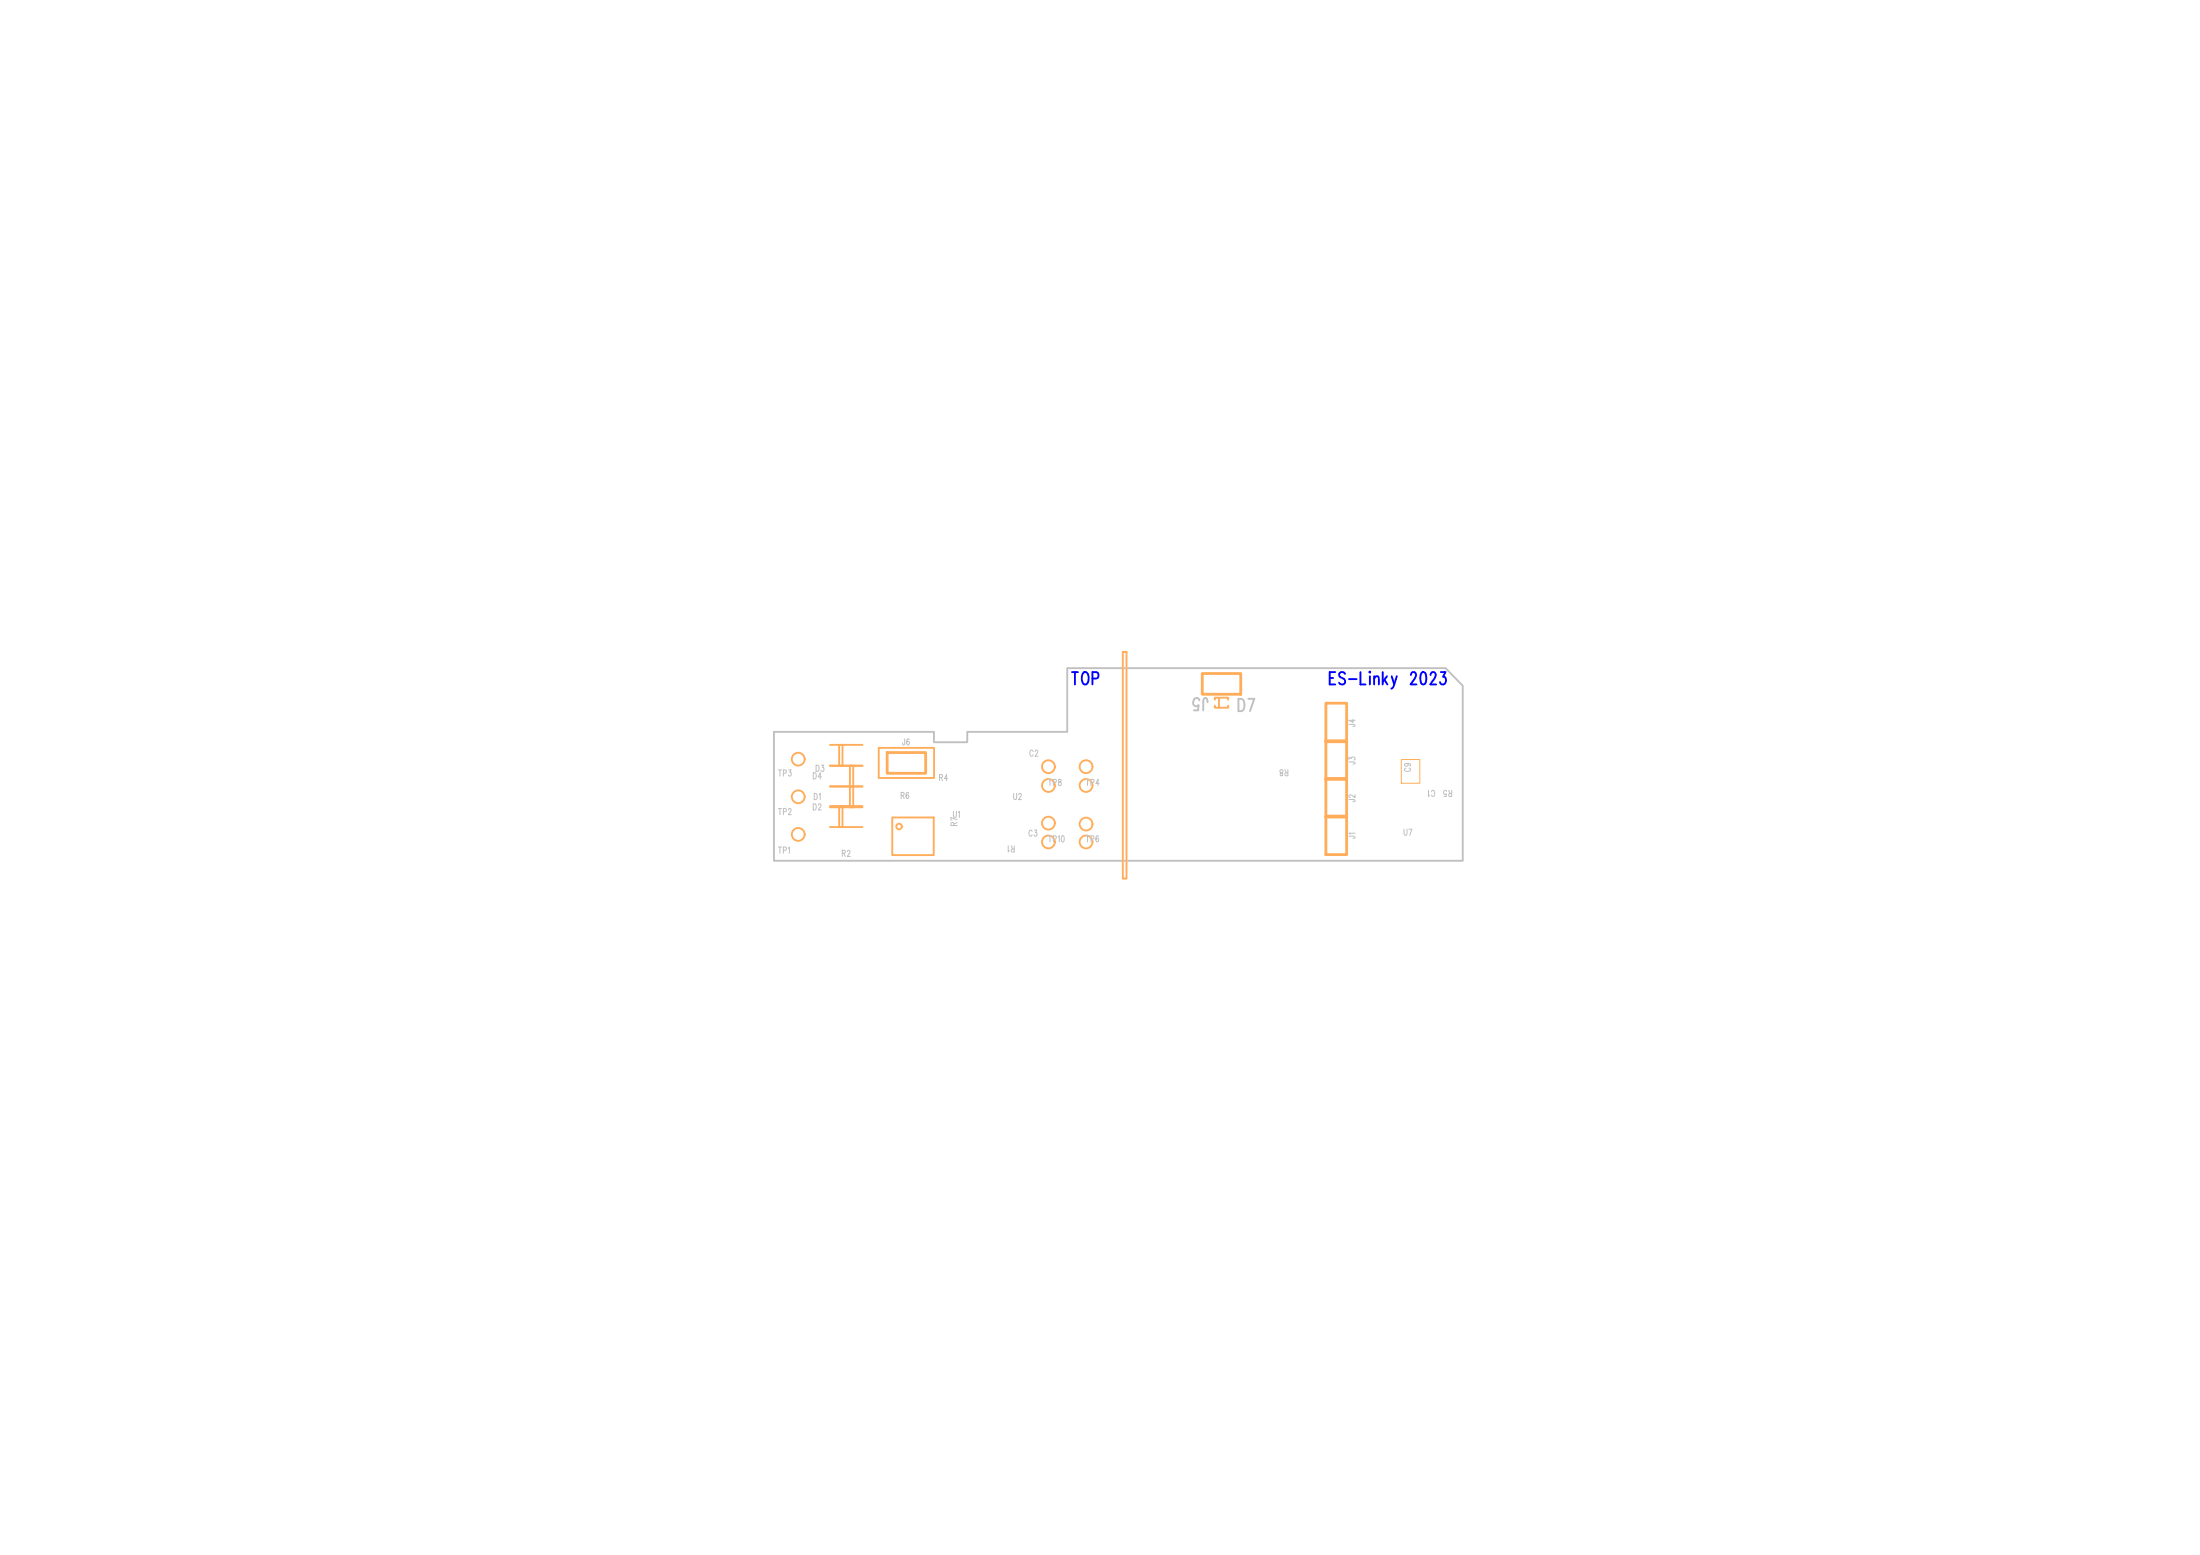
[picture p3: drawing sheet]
<svg xmlns="http://www.w3.org/2000/svg" width="297mm" height="210mm" viewBox="0 0 297 210" stroke-linecap="round" stroke-linejoin="round" font-family="sans-serif">
<path d="M104.5 98.8h21.6v1.4h4.5v-1.4h13.5v-8.6h51.1l2.3 2.4v23.6h-93z" fill="none" stroke="#c0c0c0" stroke-width=".25"/>
<g fill="none" stroke="#ffad5b" stroke-width=".25">
<path d="M151.6 88h.5v30.6h-.5zM114.8 106.1h.4v2.9h-.4zM118.6 101h7.5v4h-7.5z"/>
<circle cx="107.8" cy="107.6" r=".87"/>
<circle cx="107.8" cy="112.6" r=".87"/>
<circle cx="141.6" cy="106" r=".87"/>
<circle cx="141.6" cy="111.1" r=".87"/>
<circle cx="141.6" cy="113.7" r=".87"/>
<circle cx="141.6" cy="103.5" r=".87"/>
<circle cx="146.6" cy="106" r=".87"/>
<circle cx="146.6" cy="113.7" r=".87"/>
<circle cx="146.6" cy="111.2" r=".87"/>
<circle cx="146.6" cy="103.5" r=".87"/>
</g>
<path d="M189.2 102.5h2.5v3.2h-2.5z" fill="none" stroke="#ffad5b" stroke-width=".14"/>
<path d="M162.3 90.9h5.2v2.8h-5.2zM179 94.9h2.8v5.2h-2.8zM119.8 101.6h5.2v2.8h-5.2zM179 110.2h2.8v5.2h-2.8zM179 100h2.8v5.2h-2.8zM179 105.1h2.8v5.2h-2.8z" fill="none" stroke="#ffad5b" stroke-width=".38"/>
<text font-size="5.3" fill="#ffad5b" x="118.8" y="114.8">U4</text>
<g font-size="3.1" fill="#ffad5b">
<text x="111.2" y="105.9">D4</text>
<text x="111.2" y="111.3">D2</text>
</g>
<text font-size="3" fill="#ffad5b" x="106.3" y="103.6">TP3 D3</text>
<g font-size="2.5" fill="#00f">
<text x="144.7" y="92.4">TOP</text>
<text x="179.5" y="92.4">ES-Linky 2023</text>
</g>
<g font-size="2.5" fill="#c0c0c0">
<text x="163" y="94.2" transform="rotate(180 163 94.2)">J5</text>
<text x="167.2" y="96">D7</text>
</g>
<text font-size="1.6" fill="#ffad5b" x="163.1" y="95.4">D7</text>
<g font-size="1.3" fill="#c0c0c0">
<text x="121.9" y="100.6">J6</text>
<text x="183" y="98.1" transform="rotate(-90 183 98.1)">J4</text>
<text x="105.1" y="104.8">TP3</text>
<text x="109.8" y="105.1">D4</text>
<text x="109.9" y="107.9">D1</text>
<text x="110.2" y="104.1">D3</text>
<text x="121.7" y="107.8">R6</text>
<text x="126.9" y="105.4">R4</text>
<text x="136.9" y="107.9">U2</text>
<text x="139" y="102.1">C2</text>
<text x="141.6" y="106">TP8</text>
<text x="146.6" y="106">TP4</text>
<text x="173.9" y="103.9" transform="rotate(180 173.9 103.9)">R8</text>
<text x="183" y="103.1" transform="rotate(-90 183 103.1)">J3</text>
<text x="190.5" y="104.1" transform="rotate(-90 190.5 104.1)">C9</text>
<text x="193.7" y="106.7" transform="rotate(180 193.7 106.7)">C1</text>
<text x="196" y="106.7" transform="rotate(180 196 106.7)">R5</text>
<text x="105.1" y="110">TP2</text>
<text x="109.8" y="109.3">D2</text>
<text x="128.7" y="110.3">U1</text>
<text x="129.2" y="111.4" transform="rotate(-90 129.2 111.4)">R7</text>
<text x="138.9" y="112.9">C3</text>
<text x="141.6" y="113.7">TP10</text>
<text x="146.6" y="113.7">TP6</text>
<text x="183" y="113.2" transform="rotate(-90 183 113.2)">J1</text>
<text x="183" y="108.2" transform="rotate(-90 183 108.2)">J2</text>
<text x="189.6" y="112.8">U7</text>
<text x="105.1" y="115.2">TP1</text>
<text x="113.7" y="115.6">R2</text>
<text x="136.9" y="114.2" transform="rotate(180 136.9 114.2)">R1</text>
</g>
</svg>
